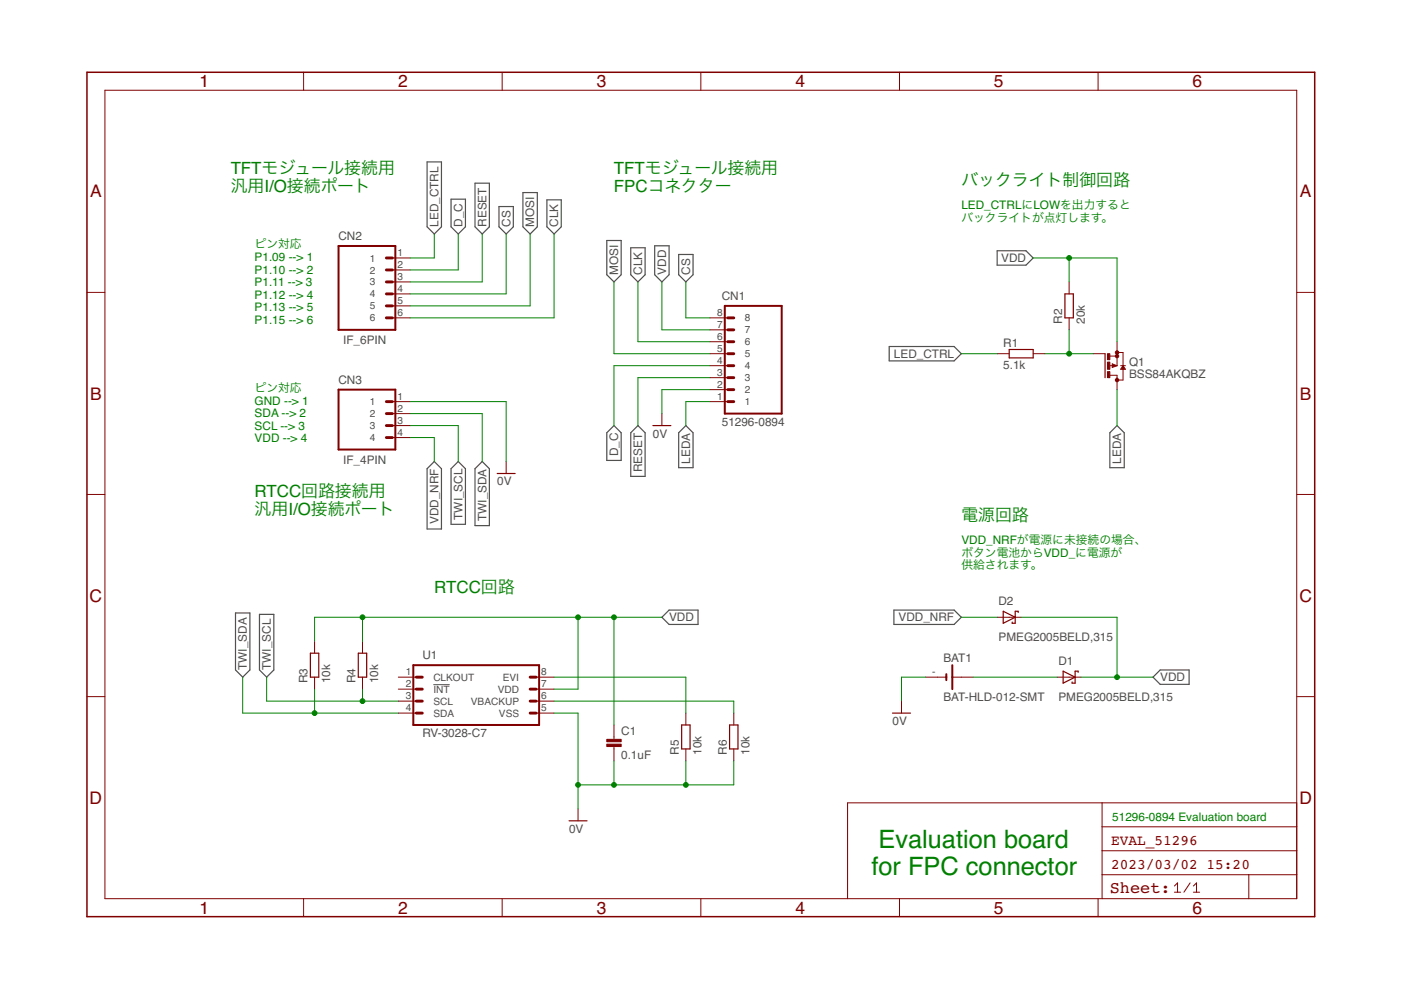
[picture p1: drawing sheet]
<?xml version="1.0" encoding="utf-8"?>
<!DOCTYPE eagle SYSTEM "eagle.dtd">
<eagle version="7.7.0">
<drawing>
<settings>
<setting alwaysvectorfont="no"/>
<setting verticaltext="up"/>
</settings>
<grid distance="0.1" unitdist="inch" unit="inch" style="lines" multiple="1" display="yes" altdistance="0.01" altunitdist="inch" altunit="inch"/>
<schematic xreflabel="%F%N/%S.%C%R" xrefpart="/%S.%C%R">
<libraries>
<library name="Generic">
<symbols>
<symbol name="A4L-LOC">
<wire x1="256.54" y1="3.81" x2="256.54" y2="8.89" width="0.1016" layer="94"/>
<wire x1="256.54" y1="8.89" x2="256.54" y2="13.97" width="0.1016" layer="94"/>
<wire x1="256.54" y1="13.97" x2="256.54" y2="19.05" width="0.1016" layer="94"/>
<wire x1="256.54" y1="19.05" x2="256.54" y2="24.13" width="0.1016" layer="94"/>
<wire x1="161.29" y1="3.81" x2="161.29" y2="24.13" width="0.1016" layer="94"/>
<wire x1="161.29" y1="24.13" x2="215.265" y2="24.13" width="0.1016" layer="94"/>
<wire x1="215.265" y1="24.13" x2="256.54" y2="24.13" width="0.1016" layer="94"/>
<wire x1="246.38" y1="3.81" x2="246.38" y2="8.89" width="0.1016" layer="94"/>
<wire x1="246.38" y1="8.89" x2="256.54" y2="8.89" width="0.1016" layer="94"/>
<wire x1="246.38" y1="8.89" x2="215.265" y2="8.89" width="0.1016" layer="94"/>
<wire x1="215.265" y1="8.89" x2="215.265" y2="3.81" width="0.1016" layer="94"/>
<wire x1="215.265" y1="8.89" x2="215.265" y2="13.97" width="0.1016" layer="94"/>
<wire x1="215.265" y1="13.97" x2="256.54" y2="13.97" width="0.1016" layer="94"/>
<wire x1="215.265" y1="13.97" x2="215.265" y2="19.05" width="0.1016" layer="94"/>
<wire x1="215.265" y1="19.05" x2="256.54" y2="19.05" width="0.1016" layer="94"/>
<wire x1="215.265" y1="19.05" x2="215.265" y2="24.13" width="0.1016" layer="94"/>
<text x="217.17" y="15.24" size="2.1844" layer="94" font="fixed">&gt;DRAWING_NAME</text>
<text x="217.17" y="10.16" size="2.1844" layer="94" font="fixed">&gt;LAST_DATE_TIME</text>
<text x="230.505" y="5.08" size="2.1844" layer="94" font="vector" ratio="9">&gt;SHEET</text>
<text x="216.916" y="4.953" size="2.54" layer="94" font="fixed">Sheet:</text>
<frame x1="0" y1="0" x2="260.35" y2="179.07" columns="6" rows="4" layer="94"/>
</symbol>
</symbols>
<devicesets>
<deviceset name="A4L-LOC" prefix="FRAME">
<gates>
<gate name="G$1" symbol="A4L-LOC" x="0" y="0"/>
</gates>
<devices>
<device name="">
<technologies>
<technology name=""/>
</technologies>
</device>
</devices>
</deviceset>
</devicesets>
</library>
<library name="Connectors">
<symbols>
<symbol name="IF_8PIN">
<wire x1="15.24" y1="-17.78" x2="3.175" y2="-17.78" width="0.4064" layer="94"/>
<wire x1="3.81" y1="-10.16" x2="5.08" y2="-10.16" width="0.6096" layer="94"/>
<wire x1="3.81" y1="-5.08" x2="5.08" y2="-5.08" width="0.6096" layer="94"/>
<wire x1="3.81" y1="-7.62" x2="5.08" y2="-7.62" width="0.6096" layer="94"/>
<wire x1="3.175" y1="5.08" x2="3.175" y2="-17.78" width="0.4064" layer="94"/>
<wire x1="15.24" y1="-17.78" x2="15.24" y2="5.08" width="0.4064" layer="94"/>
<wire x1="3.175" y1="5.08" x2="15.24" y2="5.08" width="0.4064" layer="94"/>
<text x="2.54" y="-20.32" size="1.778" layer="96">&gt;VALUE</text>
<pin name="2" x="0" y="-12.7" length="middle" direction="pas" swaplevel="1"/>
<pin name="3" x="0" y="-10.16" length="middle" direction="pas" swaplevel="1"/>
<pin name="1" x="0" y="-15.24" length="middle" direction="pas" swaplevel="1"/>
<text x="2.54" y="6.35" size="1.778" layer="95">&gt;NAME</text>
<pin name="4" x="0" y="-7.62" length="middle" direction="pas" swaplevel="1"/>
<pin name="5" x="0" y="-5.08" length="middle" direction="pas" swaplevel="1"/>
<wire x1="3.81" y1="-12.7" x2="5.08" y2="-12.7" width="0.6096" layer="94"/>
<wire x1="3.81" y1="-15.24" x2="5.08" y2="-15.24" width="0.6096" layer="94"/>
<wire x1="3.81" y1="-2.54" x2="5.08" y2="-2.54" width="0.6096" layer="94"/>
<wire x1="3.81" y1="0" x2="5.08" y2="0" width="0.6096" layer="94"/>
<pin name="6" x="0" y="-2.54" length="middle" direction="pas" swaplevel="1"/>
<pin name="7" x="0" y="0" length="middle" direction="pas" swaplevel="1"/>
<pin name="8" x="0" y="2.54" length="middle" direction="pas" swaplevel="1"/>
<wire x1="3.81" y1="2.54" x2="5.08" y2="2.54" width="0.6096" layer="94"/>
</symbol>
<symbol name="IF_6PIN">
<wire x1="15.24" y1="-15.24" x2="3.175" y2="-15.24" width="0.4064" layer="94"/>
<wire x1="3.81" y1="-7.62" x2="5.08" y2="-7.62" width="0.6096" layer="94"/>
<wire x1="3.81" y1="-2.54" x2="5.08" y2="-2.54" width="0.6096" layer="94"/>
<wire x1="3.81" y1="-5.08" x2="5.08" y2="-5.08" width="0.6096" layer="94"/>
<wire x1="3.175" y1="2.54" x2="3.175" y2="-15.24" width="0.4064" layer="94"/>
<wire x1="15.24" y1="-15.24" x2="15.24" y2="2.54" width="0.4064" layer="94"/>
<wire x1="3.175" y1="2.54" x2="15.24" y2="2.54" width="0.4064" layer="94"/>
<text x="2.54" y="-17.78" size="1.778" layer="96">&gt;VALUE</text>
<pin name="2" x="0" y="-10.16" length="middle" direction="pas" swaplevel="1"/>
<pin name="3" x="0" y="-7.62" length="middle" direction="pas" swaplevel="1"/>
<pin name="1" x="0" y="-12.7" length="middle" direction="pas" swaplevel="1"/>
<text x="2.54" y="3.81" size="1.778" layer="95">&gt;NAME</text>
<pin name="4" x="0" y="-5.08" length="middle" direction="pas" swaplevel="1"/>
<pin name="5" x="0" y="-2.54" length="middle" direction="pas" swaplevel="1"/>
<wire x1="3.81" y1="-10.16" x2="5.08" y2="-10.16" width="0.6096" layer="94"/>
<wire x1="3.81" y1="-12.7" x2="5.08" y2="-12.7" width="0.6096" layer="94"/>
<wire x1="3.81" y1="0" x2="5.08" y2="0" width="0.6096" layer="94"/>
<pin name="6" x="0" y="0" length="middle" direction="pas" swaplevel="1"/>
</symbol>
<symbol name="IF_4PIN">
<wire x1="15.24" y1="-10.16" x2="3.175" y2="-10.16" width="0.4064" layer="94"/>
<wire x1="3.81" y1="-2.54" x2="5.08" y2="-2.54" width="0.6096" layer="94"/>
<wire x1="3.81" y1="0" x2="5.08" y2="0" width="0.6096" layer="94"/>
<wire x1="3.175" y1="2.54" x2="3.175" y2="-10.16" width="0.4064" layer="94"/>
<wire x1="15.24" y1="-10.16" x2="15.24" y2="2.54" width="0.4064" layer="94"/>
<wire x1="3.175" y1="2.54" x2="15.24" y2="2.54" width="0.4064" layer="94"/>
<text x="2.54" y="-12.7" size="1.778" layer="96">&gt;VALUE</text>
<pin name="2" x="0" y="-5.08" length="middle" direction="pas" swaplevel="1"/>
<pin name="3" x="0" y="-2.54" length="middle" direction="pas" swaplevel="1"/>
<pin name="1" x="0" y="-7.62" length="middle" direction="pas" swaplevel="1"/>
<text x="2.54" y="3.81" size="1.778" layer="95">&gt;NAME</text>
<pin name="4" x="0" y="0" length="middle" direction="pas" swaplevel="1"/>
<wire x1="3.81" y1="-5.08" x2="5.08" y2="-5.08" width="0.6096" layer="94"/>
<wire x1="3.81" y1="-7.62" x2="5.08" y2="-7.62" width="0.6096" layer="94"/>
</symbol>
<symbol name="3V">
<wire x1="-0.635" y1="0.635" x2="-0.635" y2="0" width="0.4064" layer="94"/>
<wire x1="-2.54" y1="0" x2="-0.635" y2="0" width="0.1524" layer="94"/>
<wire x1="-0.635" y1="0" x2="-0.635" y2="-0.635" width="0.4064" layer="94"/>
<wire x1="0.635" y1="2.54" x2="0.635" y2="0" width="0.4064" layer="94"/>
<wire x1="0.635" y1="0" x2="2.54" y2="0" width="0.1524" layer="94"/>
<wire x1="0.635" y1="0" x2="0.635" y2="-2.54" width="0.4064" layer="94"/>
<text x="-1.27" y="3.175" size="1.778" layer="95">&gt;NAME</text>
<text x="-1.27" y="-5.08" size="1.778" layer="96">&gt;VALUE</text>
<pin name="+" x="5.08" y="0" visible="off" length="short" direction="pas" rot="R180"/>
<pin name="-" x="-5.08" y="0" visible="pad" length="short" direction="pas"/>
</symbol>
</symbols>
<devicesets>
<deviceset name="51296-0894" prefix="CN">
<gates>
<gate name="G$1" symbol="IF_8PIN" x="0" y="-2.54"/>
</gates>
<devices>
<device name="" package="51296-0894">
<connects>
<connect gate="G$1" pin="1" pad="1"/>
<connect gate="G$1" pin="2" pad="2"/>
<connect gate="G$1" pin="3" pad="3"/>
<connect gate="G$1" pin="4" pad="4"/>
<connect gate="G$1" pin="5" pad="5"/>
<connect gate="G$1" pin="6" pad="6"/>
<connect gate="G$1" pin="7" pad="7"/>
<connect gate="G$1" pin="8" pad="8"/>
</connects>
<technologies>
<technology name=""/>
</technologies>
</device>
</devices>
</deviceset>
<deviceset name="IF_6PIN" prefix="CN">
<gates>
<gate name="G$1" symbol="IF_6PIN" x="0" y="0"/>
</gates>
<devices>
<device name="" package="HEADER_6PIN">
<connects>
<connect gate="G$1" pin="1" pad="1"/>
<connect gate="G$1" pin="2" pad="2"/>
<connect gate="G$1" pin="3" pad="3"/>
<connect gate="G$1" pin="4" pad="4"/>
<connect gate="G$1" pin="5" pad="5"/>
<connect gate="G$1" pin="6" pad="6"/>
</connects>
<technologies>
<technology name=""/>
</technologies>
</device>
</devices>
</deviceset>
<deviceset name="IF_4PIN" prefix="CN">
<gates>
<gate name="G$1" symbol="IF_4PIN" x="0" y="0"/>
</gates>
<devices>
<device name="" package="HEADER_4PIN">
<connects>
<connect gate="G$1" pin="1" pad="1"/>
<connect gate="G$1" pin="2" pad="2"/>
<connect gate="G$1" pin="3" pad="3"/>
<connect gate="G$1" pin="4" pad="4"/>
</connects>
<technologies>
<technology name=""/>
</technologies>
</device>
<device name="_SOL" package="SOLPAD_4PIN">
<connects>
<connect gate="G$1" pin="1" pad="1"/>
<connect gate="G$1" pin="2" pad="2"/>
<connect gate="G$1" pin="3" pad="3"/>
<connect gate="G$1" pin="4" pad="4"/>
</connects>
<technologies>
<technology name=""/>
</technologies>
</device>
</devices>
</deviceset>
<deviceset name="BAT-HLD-012-SMT" prefix="BAT">
<gates>
<gate name="G$1" symbol="3V" x="0" y="0"/>
</gates>
<devices>
<device name="" package="BAT-HLD-012-SMT">
<connects>
<connect gate="G$1" pin="+" pad="+@2"/>
<connect gate="G$1" pin="-" pad="-"/>
</connects>
<technologies>
<technology name=""/>
</technologies>
</device>
</devices>
</deviceset>
</devicesets>
</library>
<library name="Parts">
<symbols>
<symbol name="MOSFET-P">
<wire x1="0" y1="0" x2="-1.016" y2="0.381" width="0.1524" layer="94"/>
<wire x1="-1.016" y1="0.381" x2="-1.016" y2="-0.381" width="0.1524" layer="94"/>
<wire x1="-1.016" y1="-0.381" x2="0" y2="0" width="0.1524" layer="94"/>
<wire x1="0" y1="0" x2="0" y2="2.032" width="0.1524" layer="94"/>
<wire x1="0" y1="2.032" x2="0" y2="2.794" width="0.1524" layer="94"/>
<wire x1="-1.524" y1="0" x2="-0.508" y2="0" width="0.1524" layer="94"/>
<wire x1="-0.508" y1="0" x2="-0.381" y2="0" width="0.1524" layer="94"/>
<wire x1="-0.381" y1="0" x2="0" y2="0" width="0.1524" layer="94"/>
<wire x1="-2.54" y1="2.54" x2="-2.54" y2="-2.54" width="0.254" layer="94"/>
<wire x1="0" y1="-3.048" x2="1.27" y2="-3.048" width="0.1524" layer="94"/>
<wire x1="1.27" y1="-3.048" x2="1.27" y2="-0.254" width="0.1524" layer="94"/>
<wire x1="1.27" y1="-0.254" x2="1.27" y2="0" width="0.1524" layer="94"/>
<wire x1="1.27" y1="0" x2="1.27" y2="2.794" width="0.1524" layer="94"/>
<wire x1="1.27" y1="2.794" x2="0" y2="2.794" width="0.1524" layer="94"/>
<wire x1="0.762" y1="-0.762" x2="1.778" y2="-0.762" width="0.1524" layer="94"/>
<wire x1="1.778" y1="-0.762" x2="1.27" y2="0" width="0.1524" layer="94"/>
<wire x1="1.27" y1="0" x2="0.762" y2="-0.762" width="0.1524" layer="94"/>
<wire x1="0.762" y1="0" x2="1.778" y2="0" width="0.1524" layer="94"/>
<wire x1="-1.524" y1="-2.032" x2="0" y2="-2.032" width="0.1524" layer="94"/>
<wire x1="0" y1="-2.032" x2="0" y2="-2.54" width="0.1524" layer="94"/>
<wire x1="-1.524" y1="2.032" x2="0" y2="2.032" width="0.1524" layer="94"/>
<wire x1="-0.381" y1="0" x2="-0.889" y2="-0.127" width="0.254" layer="94"/>
<wire x1="-0.889" y1="-0.127" x2="-0.889" y2="0.127" width="0.254" layer="94"/>
<wire x1="-0.889" y1="0.127" x2="-0.508" y2="0" width="0.254" layer="94"/>
<wire x1="1.016" y1="-0.635" x2="1.524" y2="-0.635" width="0.254" layer="94"/>
<wire x1="1.524" y1="-0.635" x2="1.27" y2="-0.254" width="0.254" layer="94"/>
<wire x1="1.27" y1="-0.254" x2="1.016" y2="-0.635" width="0.254" layer="94"/>
<circle x="0" y="2.794" radius="0.3592" width="0" layer="94"/>
<circle x="0" y="2.032" radius="0.3592" width="0" layer="94"/>
<circle x="0" y="-3.048" radius="0.3592" width="0" layer="94"/>
<text x="2.54" y="0" size="1.778" layer="95">&gt;NAME</text>
<text x="2.54" y="-2.54" size="1.778" layer="96">&gt;VALUE</text>
<rectangle x1="-2.032" y1="-2.54" x2="-1.524" y2="-1.27" layer="94"/>
<rectangle x1="-2.032" y1="1.27" x2="-1.524" y2="2.54" layer="94"/>
<rectangle x1="-2.032" y1="-0.762" x2="-1.524" y2="0.762" layer="94"/>
<pin name="G" x="-5.08" y="2.54" visible="off" length="short" direction="pas"/>
<pin name="D" x="0" y="-5.08" visible="off" length="short" direction="pas" rot="R90"/>
<pin name="S" x="0" y="5.08" visible="off" length="short" direction="pas" rot="R270"/>
</symbol>
<symbol name="RESISTOR">
<wire x1="2.54" y1="-0.889" x2="7.62" y2="-0.889" width="0.254" layer="94"/>
<wire x1="7.62" y1="0.889" x2="2.54" y2="0.889" width="0.254" layer="94"/>
<wire x1="7.62" y1="-0.889" x2="7.62" y2="0.889" width="0.254" layer="94"/>
<wire x1="2.54" y1="-0.889" x2="2.54" y2="0.889" width="0.254" layer="94"/>
<text x="1.27" y="1.4986" size="1.778" layer="95">&gt;NAME</text>
<text x="1.27" y="-3.302" size="1.778" layer="96">&gt;VALUE</text>
<pin name="2" x="10.16" y="0" visible="off" length="short" direction="pas" swaplevel="1" rot="R180"/>
<pin name="1" x="0" y="0" visible="off" length="short" direction="pas" swaplevel="1"/>
</symbol>
<symbol name="CAP">
<wire x1="0" y1="-2.54" x2="0" y2="-3.048" width="0.1524" layer="94"/>
<wire x1="0" y1="-5.08" x2="0" y2="-4.572" width="0.1524" layer="94"/>
<text x="1.524" y="-2.159" size="1.778" layer="95">&gt;NAME</text>
<text x="1.524" y="-7.239" size="1.778" layer="96">&gt;VALUE</text>
<rectangle x1="-1.524" y1="-4.572" x2="1.524" y2="-4.064" layer="94"/>
<rectangle x1="-1.524" y1="-3.556" x2="1.524" y2="-3.048" layer="94"/>
<pin name="1" x="0" y="0" visible="off" length="short" direction="pas" swaplevel="1" rot="R270"/>
<pin name="2" x="0" y="-7.62" visible="off" length="short" direction="pas" swaplevel="1" rot="R90"/>
</symbol>
<symbol name="SBD">
<wire x1="-1.27" y1="-1.27" x2="1.27" y2="0" width="0.254" layer="94"/>
<wire x1="1.27" y1="0" x2="-1.27" y2="1.27" width="0.254" layer="94"/>
<wire x1="1.905" y1="1.27" x2="1.27" y2="1.27" width="0.254" layer="94"/>
<wire x1="1.27" y1="1.27" x2="1.27" y2="0" width="0.254" layer="94"/>
<wire x1="-1.27" y1="1.27" x2="-1.27" y2="-1.27" width="0.254" layer="94"/>
<wire x1="1.27" y1="0" x2="1.27" y2="-1.27" width="0.254" layer="94"/>
<wire x1="1.905" y1="1.27" x2="1.905" y2="1.016" width="0.254" layer="94"/>
<wire x1="1.27" y1="-1.27" x2="0.635" y2="-1.27" width="0.254" layer="94"/>
<wire x1="0.635" y1="-1.016" x2="0.635" y2="-1.27" width="0.254" layer="94"/>
<text x="-2.286" y="1.905" size="1.778" layer="95">&gt;NAME</text>
<text x="-2.286" y="-3.429" size="1.778" layer="96">&gt;VALUE</text>
<pin name="A" x="-2.54" y="0" visible="off" length="short" direction="pas"/>
<pin name="C" x="2.54" y="0" visible="off" length="short" direction="pas" rot="R180"/>
</symbol>
</symbols>
<devicesets>
<deviceset name="BSS84AKQB" prefix="Q">
<gates>
<gate name="G$1" symbol="MOSFET-P" x="0" y="0"/>
</gates>
<devices>
<device name="Z" package="BSS84AKQB">
<connects>
<connect gate="G$1" pin="D" pad="3"/>
<connect gate="G$1" pin="G" pad="1"/>
<connect gate="G$1" pin="S" pad="2"/>
</connects>
<technologies>
<technology name=""/>
</technologies>
</device>
</devices>
</deviceset>
<deviceset name="RESISTOR" prefix="R" uservalue="yes">
<gates>
<gate name="G$1" symbol="RESISTOR" x="0" y="0"/>
</gates>
<devices>
<device name="_0805_DEV" package="SMD_2012_DEV">
<connects>
<connect gate="G$1" pin="1" pad="1"/>
<connect gate="G$1" pin="2" pad="2"/>
</connects>
<technologies>
<technology name=""/>
</technologies>
</device>
<device name="_0603_DEV" package="SMD_1608_DEV">
<connects>
<connect gate="G$1" pin="1" pad="1"/>
<connect gate="G$1" pin="2" pad="2"/>
</connects>
<technologies>
<technology name=""/>
</technologies>
</device>
<device name="_600MIL" package="RESISTOR_0411_600MIL">
<connects>
<connect gate="G$1" pin="1" pad="1"/>
<connect gate="G$1" pin="2" pad="2"/>
</connects>
<technologies>
<technology name=""/>
</technologies>
</device>
<device name="_300MIL" package="RESISTOR_0207_300MIL">
<connects>
<connect gate="G$1" pin="1" pad="1"/>
<connect gate="G$1" pin="2" pad="2"/>
</connects>
<technologies>
<technology name=""/>
</technologies>
</device>
<device name="_200MIL" package="RESISTOR_0204_200MIL">
<connects>
<connect gate="G$1" pin="1" pad="1"/>
<connect gate="G$1" pin="2" pad="2"/>
</connects>
<technologies>
<technology name=""/>
</technologies>
</device>
<device name="_0805" package="C0805">
<connects>
<connect gate="G$1" pin="1" pad="1"/>
<connect gate="G$1" pin="2" pad="2"/>
</connects>
<technologies>
<technology name=""/>
</technologies>
</device>
<device name="_0603" package="R0603">
<connects>
<connect gate="G$1" pin="1" pad="1"/>
<connect gate="G$1" pin="2" pad="2"/>
</connects>
<technologies>
<technology name=""/>
</technologies>
</device>
<device name="_0402" package="R0402">
<connects>
<connect gate="G$1" pin="1" pad="1"/>
<connect gate="G$1" pin="2" pad="2"/>
</connects>
<technologies>
<technology name=""/>
</technologies>
</device>
<device name="_0402N" package="R0402N">
<connects>
<connect gate="G$1" pin="1" pad="1"/>
<connect gate="G$1" pin="2" pad="2"/>
</connects>
<technologies>
<technology name=""/>
</technologies>
</device>
</devices>
</deviceset>
<deviceset name="CAP" prefix="C" uservalue="yes">
<gates>
<gate name="G$1" symbol="CAP" x="0" y="0"/>
</gates>
<devices>
<device name="_0805_DEV" package="SMD_2012_DEV">
<connects>
<connect gate="G$1" pin="1" pad="1"/>
<connect gate="G$1" pin="2" pad="2"/>
</connects>
<technologies>
<technology name=""/>
</technologies>
</device>
<device name="_0603_DEV" package="SMD_1608_DEV">
<connects>
<connect gate="G$1" pin="1" pad="1"/>
<connect gate="G$1" pin="2" pad="2"/>
</connects>
<technologies>
<technology name=""/>
</technologies>
</device>
<device name="_100MIL" package="CAP_100MIL">
<connects>
<connect gate="G$1" pin="1" pad="1"/>
<connect gate="G$1" pin="2" pad="2"/>
</connects>
<technologies>
<technology name=""/>
</technologies>
</device>
<device name="_200MIL" package="CAP_200MIL">
<connects>
<connect gate="G$1" pin="1" pad="1"/>
<connect gate="G$1" pin="2" pad="2"/>
</connects>
<technologies>
<technology name=""/>
</technologies>
</device>
<device name="_1206" package="C1206">
<connects>
<connect gate="G$1" pin="1" pad="1"/>
<connect gate="G$1" pin="2" pad="2"/>
</connects>
<technologies>
<technology name=""/>
</technologies>
</device>
<device name="_0603" package="C0603K">
<connects>
<connect gate="G$1" pin="1" pad="1"/>
<connect gate="G$1" pin="2" pad="2"/>
</connects>
<technologies>
<technology name=""/>
</technologies>
</device>
<device name="_0805" package="C0805K">
<connects>
<connect gate="G$1" pin="1" pad="1"/>
<connect gate="G$1" pin="2" pad="2"/>
</connects>
<technologies>
<technology name=""/>
</technologies>
</device>
<device name="_0402K" package="C0402K">
<connects>
<connect gate="G$1" pin="1" pad="1"/>
<connect gate="G$1" pin="2" pad="2"/>
</connects>
<technologies>
<technology name=""/>
</technologies>
</device>
<device name="_0402" package="C0402">
<connects>
<connect gate="G$1" pin="1" pad="1"/>
<connect gate="G$1" pin="2" pad="2"/>
</connects>
<technologies>
<technology name=""/>
</technologies>
</device>
<device name="_1608" package="CHIP_1608">
<connects>
<connect gate="G$1" pin="1" pad="1"/>
<connect gate="G$1" pin="2" pad="2"/>
</connects>
<technologies>
<technology name=""/>
</technologies>
</device>
<device name="_0603N" package="C0603N">
<connects>
<connect gate="G$1" pin="1" pad="1"/>
<connect gate="G$1" pin="2" pad="2"/>
</connects>
<technologies>
<technology name=""/>
</technologies>
</device>
<device name="_0402N" package="C0402N">
<connects>
<connect gate="G$1" pin="1" pad="1"/>
<connect gate="G$1" pin="2" pad="2"/>
</connects>
<technologies>
<technology name=""/>
</technologies>
</device>
</devices>
</deviceset>
<deviceset name="PMEG2005" prefix="D">
<gates>
<gate name="G$1" symbol="SBD" x="2.54" y="0"/>
</gates>
<devices>
<device name="AEA,115" package="SOD323-W">
<connects>
<connect gate="G$1" pin="A" pad="A"/>
<connect gate="G$1" pin="C" pad="C"/>
</connects>
<technologies>
<technology name=""/>
</technologies>
</device>
<device name="BELD,315" package="DFN1006D-2">
<connects>
<connect gate="G$1" pin="A" pad="2"/>
<connect gate="G$1" pin="C" pad="1"/>
</connects>
<technologies>
<technology name=""/>
</technologies>
</device>
</devices>
</deviceset>
</devicesets>
</library>
<library name="Supply">
<symbols>
<symbol name="0V">
<wire x1="-1.905" y1="0" x2="1.905" y2="0" width="0.254" layer="94"/>
<text x="-1.905" y="-2.54" size="1.778" layer="96">&gt;VALUE</text>
<pin name="0V" x="0" y="2.54" visible="off" length="short" direction="sup" rot="R270"/>
</symbol>
</symbols>
<devicesets>
<deviceset name="0V" prefix="GND">
<gates>
<gate name="1" symbol="0V" x="0" y="0"/>
</gates>
<devices>
<device name="">
<technologies>
<technology name=""/>
</technologies>
</device>
</devices>
</deviceset>
</devicesets>
</library>
<library name="ICs">
<symbols>
<symbol name="RV-3028-C7">
<wire x1="27.305" y1="-7.62" x2="0.635" y2="-7.62" width="0.4064" layer="94"/>
<wire x1="1.27" y1="2.54" x2="2.54" y2="2.54" width="0.6096" layer="94"/>
<wire x1="1.27" y1="-5.08" x2="2.54" y2="-5.08" width="0.6096" layer="94"/>
<wire x1="0.635" y1="5.08" x2="0.635" y2="-7.62" width="0.4064" layer="94"/>
<wire x1="27.305" y1="-7.62" x2="27.305" y2="5.08" width="0.4064" layer="94"/>
<wire x1="0.635" y1="5.08" x2="27.305" y2="5.08" width="0.4064" layer="94"/>
<text x="2.54" y="-10.16" size="1.778" layer="96">&gt;VALUE</text>
<text x="2.54" y="6.35" size="1.778" layer="95">&gt;NAME</text>
<pin name="SDA@" x="-2.54" y="-5.08" length="middle" swaplevel="1"/>
<pin name="VBACKUP" x="30.48" y="-2.54" length="middle" direction="pas" swaplevel="1" rot="R180"/>
<pin name="CLKOUT" x="-2.54" y="2.54" length="middle" swaplevel="1"/>
<wire x1="25.4" y1="-2.54" x2="26.67" y2="-2.54" width="0.6096" layer="94"/>
<wire x1="25.4" y1="-5.08" x2="26.67" y2="-5.08" width="0.6096" layer="94"/>
<wire x1="25.4" y1="2.54" x2="26.67" y2="2.54" width="0.6096" layer="94"/>
<pin name="EVI" x="30.48" y="2.54" length="middle" swaplevel="1" rot="R180"/>
<pin name="VSS" x="30.48" y="-5.08" length="middle" direction="pas" swaplevel="1" rot="R180"/>
<pin name="!INT!" x="-2.54" y="0" length="middle" swaplevel="1"/>
<wire x1="1.27" y1="0" x2="2.54" y2="0" width="0.6096" layer="94"/>
<pin name="SCL@" x="-2.54" y="-2.54" length="middle" swaplevel="1"/>
<wire x1="1.27" y1="-2.54" x2="2.54" y2="-2.54" width="0.6096" layer="94"/>
<pin name="VDD" x="30.48" y="0" length="middle" direction="pas" swaplevel="1" rot="R180"/>
<wire x1="25.4" y1="0" x2="26.67" y2="0" width="0.6096" layer="94"/>
</symbol>
</symbols>
<devicesets>
<deviceset name="RV-3028-C7" prefix="U">
<gates>
<gate name="G$1" symbol="RV-3028-C7" x="2.54" y="-2.54"/>
</gates>
<devices>
<device name="" package="SON-8">
<connects>
<connect gate="G$1" pin="!INT!" pad="2"/>
<connect gate="G$1" pin="CLKOUT" pad="1"/>
<connect gate="G$1" pin="EVI" pad="8"/>
<connect gate="G$1" pin="SCL@" pad="3"/>
<connect gate="G$1" pin="SDA@" pad="4"/>
<connect gate="G$1" pin="VBACKUP" pad="6"/>
<connect gate="G$1" pin="VDD" pad="7"/>
<connect gate="G$1" pin="VSS" pad="5"/>
</connects>
<technologies>
<technology name=""/>
</technologies>
</device>
</devices>
</deviceset>
</devicesets>
</library>
</libraries>
<attributes>
</attributes>
<variantdefs>
</variantdefs>
<classes>
<class number="0" name="default" width="0" drill="0">
</class>
</classes>
<parts>
<part name="FRAME1" library="Generic" deviceset="A4L-LOC" device=""/>
<part name="CN1" library="Connectors" deviceset="51296-0894" device=""/>
<part name="CN2" library="Connectors" deviceset="IF_6PIN" device=""/>
<part name="CN3" library="Connectors" deviceset="IF_4PIN" device=""/>
<part name="Q1" library="Parts" deviceset="BSS84AKQB" device="Z"/>
<part name="BAT1" library="Connectors" deviceset="BAT-HLD-012-SMT" device=""/>
<part name="R1" library="Parts" deviceset="RESISTOR" device="_0402N" value="5.1k"/>
<part name="R2" library="Parts" deviceset="RESISTOR" device="_0402N" value="20k"/>
<part name="GND1" library="Supply" deviceset="0V" device=""/>
<part name="GND2" library="Supply" deviceset="0V" device=""/>
<part name="GND3" library="Supply" deviceset="0V" device=""/>
<part name="U1" library="ICs" deviceset="RV-3028-C7" device=""/>
<part name="GND21" library="Supply" deviceset="0V" device=""/>
<part name="R3" library="Parts" deviceset="RESISTOR" device="_0402N" value="10k"/>
<part name="R4" library="Parts" deviceset="RESISTOR" device="_0402N" value="10k"/>
<part name="R5" library="Parts" deviceset="RESISTOR" device="_0402N" value="10k"/>
<part name="C1" library="Parts" deviceset="CAP" device="_0402N" value="0.1uF"/>
<part name="R6" library="Parts" deviceset="RESISTOR" device="_0402N" value="10k"/>
<part name="D1" library="Parts" deviceset="PMEG2005" device="BELD,315"/>
<part name="D2" library="Parts" deviceset="PMEG2005" device="BELD,315"/>
</parts>
<sheets>
<sheet>
<plain>
<text x="217.424" y="20.32" size="1.778" layer="91">51296-0894 Evaluation board</text>
<text x="166.37" y="8.89" size="3.81" layer="91"> Evaluation board
for FPC connector</text>
<text x="185.42" y="154.94" size="2.54" layer="91">バックライト制御回路</text>
<text x="185.42" y="147.32" size="1.778" layer="91">LED_CTRLにLOWを出力すると
バックライトが点灯します。</text>
<text x="111.76" y="160.02" size="2.54" layer="91" align="top-left">TFTモジュール接続用
FPCコネクター</text>
<text x="30.48" y="160.02" size="2.54" layer="91" align="top-left">TFTモジュール接続用
汎用I/O接続ポート</text>
<text x="35.56" y="143.51" size="1.778" layer="91" align="top-left">ピン対応
P1.09 --&gt; 1
P1.10 --&gt; 2
P1.11 --&gt; 3
P1.12 --&gt; 4
P1.13 --&gt; 5
P1.15 --&gt; 6
</text>
<text x="35.56" y="113.03" size="1.778" layer="91" align="top-left">ピン対応
GND --&gt; 1
SDA --&gt; 2
SCL --&gt; 3
VDD --&gt; 4</text>
<text x="185.42" y="83.82" size="2.54" layer="91">電源回路</text>
<text x="35.56" y="91.44" size="2.54" layer="91" align="top-left">RTCC回路接続用
汎用I/O接続ポート</text>
<text x="73.66" y="71.12" size="2.54" layer="91" align="top-left">RTCC回路</text>
<text x="185.42" y="73.66" size="1.778" layer="91">VDD_NRFが電源に未接続の場合、
ボタン電池からVDD_に電源が
供給されます。</text>
</plain>
<instances>
<instance part="FRAME1" gate="G$1" x="0" y="0"/>
<instance part="CN1" gate="G$1" x="132.08" y="124.46"/>
<instance part="CN2" gate="G$1" x="68.58" y="127" smashed="yes" rot="R180">
<attribute name="VALUE" x="63.5" y="123.19" size="1.778" layer="96" rot="R180"/>
<attribute name="NAME" x="53.34" y="143.51" size="1.778" layer="95"/>
</instance>
<instance part="CN3" gate="G$1" x="68.58" y="101.6" smashed="yes" rot="R180">
<attribute name="VALUE" x="63.5" y="97.79" size="1.778" layer="96" rot="R180"/>
<attribute name="NAME" x="53.34" y="113.03" size="1.778" layer="95"/>
</instance>
<instance part="Q1" gate="G$1" x="218.44" y="116.84"/>
<instance part="BAT1" gate="G$1" x="182.88" y="50.8"/>
<instance part="R1" gate="G$1" x="193.04" y="119.38"/>
<instance part="R2" gate="G$1" x="208.28" y="124.46" rot="R90"/>
<instance part="GND1" gate="1" x="121.92" y="104.14"/>
<instance part="GND2" gate="1" x="88.9" y="93.98"/>
<instance part="GND3" gate="1" x="172.72" y="43.18"/>
<instance part="U1" gate="G$1" x="68.58" y="48.26"/>
<instance part="GND21" gate="1" x="104.14" y="20.32"/>
<instance part="R3" gate="G$1" x="48.26" y="48.26" rot="R90"/>
<instance part="R4" gate="G$1" x="58.42" y="48.26" rot="R90"/>
<instance part="R5" gate="G$1" x="127" y="33.02" rot="R90"/>
<instance part="C1" gate="G$1" x="111.76" y="40.64"/>
<instance part="R6" gate="G$1" x="137.16" y="33.02" rot="R90"/>
<instance part="D1" gate="G$1" x="208.28" y="50.8" smashed="yes">
<attribute name="NAME" x="205.994" y="53.34" size="1.778" layer="95"/>
<attribute name="VALUE" x="205.994" y="45.72" size="1.778" layer="96"/>
</instance>
<instance part="D2" gate="G$1" x="195.58" y="63.5" smashed="yes">
<attribute name="NAME" x="193.294" y="66.04" size="1.778" layer="95"/>
<attribute name="VALUE" x="193.294" y="58.42" size="1.778" layer="96"/>
</instance>
</instances>
<busses>
</busses>
<nets>
<net name="LEDA" class="0">
<segment>
<pinref part="CN1" gate="G$1" pin="1"/>
<wire x1="132.08" y1="109.22" x2="127" y2="109.22" width="0.1524" layer="91"/>
<wire x1="127" y1="109.22" x2="127" y2="104.14" width="0.1524" layer="91"/>
<label x="127" y="104.14" size="1.778" layer="95" rot="R270" xref="yes"/>
</segment>
<segment>
<pinref part="Q1" gate="G$1" pin="D"/>
<wire x1="218.44" y1="111.76" x2="218.44" y2="104.14" width="0.1524" layer="91"/>
<label x="218.44" y="104.14" size="1.778" layer="95" rot="R270" xref="yes"/>
</segment>
</net>
<net name="0V" class="0">
<segment>
<pinref part="CN1" gate="G$1" pin="2"/>
<pinref part="GND1" gate="1" pin="0V"/>
<wire x1="132.08" y1="111.76" x2="121.92" y2="111.76" width="0.1524" layer="91"/>
<wire x1="121.92" y1="111.76" x2="121.92" y2="106.68" width="0.1524" layer="91"/>
</segment>
<segment>
<pinref part="CN3" gate="G$1" pin="1"/>
<wire x1="68.58" y1="109.22" x2="88.9" y2="109.22" width="0.1524" layer="91"/>
<wire x1="88.9" y1="109.22" x2="88.9" y2="96.52" width="0.1524" layer="91"/>
<pinref part="GND2" gate="1" pin="0V"/>
</segment>
<segment>
<pinref part="BAT1" gate="G$1" pin="-"/>
<wire x1="177.8" y1="50.8" x2="172.72" y2="50.8" width="0.1524" layer="91"/>
<wire x1="172.72" y1="50.8" x2="172.72" y2="45.72" width="0.1524" layer="91"/>
<pinref part="GND3" gate="1" pin="0V"/>
</segment>
<segment>
<pinref part="U1" gate="G$1" pin="VSS"/>
<pinref part="GND21" gate="1" pin="0V"/>
<wire x1="99.06" y1="43.18" x2="104.14" y2="43.18" width="0.1524" layer="91"/>
<wire x1="104.14" y1="43.18" x2="104.14" y2="27.94" width="0.1524" layer="91"/>
<pinref part="C1" gate="G$1" pin="2"/>
<wire x1="104.14" y1="27.94" x2="104.14" y2="22.86" width="0.1524" layer="91"/>
<wire x1="111.76" y1="33.02" x2="111.76" y2="27.94" width="0.1524" layer="91"/>
<wire x1="111.76" y1="27.94" x2="104.14" y2="27.94" width="0.1524" layer="91"/>
<pinref part="R5" gate="G$1" pin="1"/>
<wire x1="127" y1="33.02" x2="127" y2="27.94" width="0.1524" layer="91"/>
<wire x1="127" y1="27.94" x2="111.76" y2="27.94" width="0.1524" layer="91"/>
<pinref part="R6" gate="G$1" pin="1"/>
<wire x1="127" y1="27.94" x2="137.16" y2="27.94" width="0.1524" layer="91"/>
<wire x1="137.16" y1="27.94" x2="137.16" y2="33.02" width="0.1524" layer="91"/>
<junction x="104.14" y="27.94"/>
<junction x="111.76" y="27.94"/>
<junction x="127" y="27.94"/>
</segment>
</net>
<net name="N$1" class="0">
<segment>
<pinref part="R1" gate="G$1" pin="2"/>
<pinref part="Q1" gate="G$1" pin="G"/>
<wire x1="203.2" y1="119.38" x2="208.28" y2="119.38" width="0.1524" layer="91"/>
<pinref part="R2" gate="G$1" pin="1"/>
<wire x1="208.28" y1="119.38" x2="213.36" y2="119.38" width="0.1524" layer="91"/>
<wire x1="208.28" y1="124.46" x2="208.28" y2="119.38" width="0.1524" layer="91"/>
<junction x="208.28" y="119.38"/>
</segment>
</net>
<net name="VDD" class="0">
<segment>
<pinref part="R2" gate="G$1" pin="2"/>
<wire x1="208.28" y1="134.62" x2="208.28" y2="139.7" width="0.1524" layer="91"/>
<pinref part="Q1" gate="G$1" pin="S"/>
<wire x1="208.28" y1="139.7" x2="218.44" y2="139.7" width="0.1524" layer="91"/>
<wire x1="218.44" y1="139.7" x2="218.44" y2="121.92" width="0.1524" layer="91"/>
<wire x1="208.28" y1="139.7" x2="200.66" y2="139.7" width="0.1524" layer="91"/>
<label x="200.66" y="139.7" size="1.778" layer="95" rot="R180" xref="yes"/>
<junction x="208.28" y="139.7"/>
</segment>
<segment>
<pinref part="CN1" gate="G$1" pin="7"/>
<wire x1="132.08" y1="124.46" x2="121.92" y2="124.46" width="0.1524" layer="91"/>
<wire x1="121.92" y1="124.46" x2="121.92" y2="134.62" width="0.1524" layer="91"/>
<label x="121.92" y="134.62" size="1.778" layer="95" rot="R90" xref="yes"/>
</segment>
<segment>
<pinref part="R3" gate="G$1" pin="2"/>
<wire x1="48.26" y1="58.42" x2="48.26" y2="63.5" width="0.1524" layer="91"/>
<wire x1="48.26" y1="63.5" x2="58.42" y2="63.5" width="0.1524" layer="91"/>
<pinref part="C1" gate="G$1" pin="1"/>
<wire x1="58.42" y1="63.5" x2="104.14" y2="63.5" width="0.1524" layer="91"/>
<wire x1="104.14" y1="63.5" x2="111.76" y2="63.5" width="0.1524" layer="91"/>
<wire x1="111.76" y1="63.5" x2="121.92" y2="63.5" width="0.1524" layer="91"/>
<wire x1="111.76" y1="40.64" x2="111.76" y2="63.5" width="0.1524" layer="91"/>
<pinref part="U1" gate="G$1" pin="VDD"/>
<wire x1="99.06" y1="48.26" x2="104.14" y2="48.26" width="0.1524" layer="91"/>
<wire x1="104.14" y1="48.26" x2="104.14" y2="63.5" width="0.1524" layer="91"/>
<pinref part="R4" gate="G$1" pin="2"/>
<wire x1="58.42" y1="58.42" x2="58.42" y2="63.5" width="0.1524" layer="91"/>
<label x="121.92" y="63.5" size="1.778" layer="95" xref="yes"/>
<junction x="58.42" y="63.5"/>
<junction x="104.14" y="63.5"/>
<junction x="111.76" y="63.5"/>
</segment>
<segment>
<pinref part="D1" gate="G$1" pin="C"/>
<wire x1="210.82" y1="50.8" x2="218.44" y2="50.8" width="0.1524" layer="91"/>
<label x="226.06" y="50.8" size="1.778" layer="95" xref="yes"/>
<wire x1="218.44" y1="50.8" x2="226.06" y2="50.8" width="0.1524" layer="91"/>
<wire x1="218.44" y1="50.8" x2="218.44" y2="63.5" width="0.1524" layer="91"/>
<pinref part="D2" gate="G$1" pin="C"/>
<wire x1="218.44" y1="63.5" x2="198.12" y2="63.5" width="0.1524" layer="91"/>
<junction x="218.44" y="50.8"/>
</segment>
</net>
<net name="LED_CTRL" class="0">
<segment>
<pinref part="R1" gate="G$1" pin="1"/>
<wire x1="193.04" y1="119.38" x2="185.42" y2="119.38" width="0.1524" layer="91"/>
<label x="185.42" y="119.38" size="1.778" layer="95" rot="R180" xref="yes"/>
</segment>
<segment>
<pinref part="CN2" gate="G$1" pin="1"/>
<wire x1="68.58" y1="139.7" x2="73.66" y2="139.7" width="0.1524" layer="91"/>
<wire x1="73.66" y1="139.7" x2="73.66" y2="144.78" width="0.1524" layer="91"/>
<label x="73.66" y="144.78" size="1.778" layer="95" rot="R90" xref="yes"/>
</segment>
</net>
<net name="CS" class="0">
<segment>
<pinref part="CN1" gate="G$1" pin="8"/>
<wire x1="132.08" y1="127" x2="127" y2="127" width="0.1524" layer="91"/>
<wire x1="127" y1="127" x2="127" y2="134.62" width="0.1524" layer="91"/>
<label x="127" y="134.62" size="1.778" layer="95" rot="R90" xref="yes"/>
</segment>
<segment>
<pinref part="CN2" gate="G$1" pin="4"/>
<wire x1="68.58" y1="132.08" x2="88.9" y2="132.08" width="0.1524" layer="91"/>
<wire x1="88.9" y1="132.08" x2="88.9" y2="144.78" width="0.1524" layer="91"/>
<label x="88.9" y="144.78" size="1.778" layer="95" rot="R90" xref="yes"/>
</segment>
</net>
<net name="CLK" class="0">
<segment>
<pinref part="CN1" gate="G$1" pin="6"/>
<wire x1="132.08" y1="121.92" x2="116.84" y2="121.92" width="0.1524" layer="91"/>
<wire x1="116.84" y1="121.92" x2="116.84" y2="134.62" width="0.1524" layer="91"/>
<label x="116.84" y="134.62" size="1.778" layer="95" rot="R90" xref="yes"/>
</segment>
<segment>
<pinref part="CN2" gate="G$1" pin="6"/>
<wire x1="68.58" y1="127" x2="99.06" y2="127" width="0.1524" layer="91"/>
<wire x1="99.06" y1="127" x2="99.06" y2="144.78" width="0.1524" layer="91"/>
<label x="99.06" y="144.78" size="1.778" layer="95" rot="R90" xref="yes"/>
</segment>
</net>
<net name="MOSI" class="0">
<segment>
<pinref part="CN1" gate="G$1" pin="5"/>
<wire x1="132.08" y1="119.38" x2="111.76" y2="119.38" width="0.1524" layer="91"/>
<wire x1="111.76" y1="119.38" x2="111.76" y2="134.62" width="0.1524" layer="91"/>
<label x="111.76" y="134.62" size="1.778" layer="95" rot="R90" xref="yes"/>
</segment>
<segment>
<pinref part="CN2" gate="G$1" pin="5"/>
<wire x1="68.58" y1="129.54" x2="93.98" y2="129.54" width="0.1524" layer="91"/>
<wire x1="93.98" y1="129.54" x2="93.98" y2="144.78" width="0.1524" layer="91"/>
<label x="93.98" y="144.78" size="1.778" layer="95" rot="R90" xref="yes"/>
</segment>
</net>
<net name="D_C" class="0">
<segment>
<pinref part="CN1" gate="G$1" pin="4"/>
<wire x1="132.08" y1="116.84" x2="111.76" y2="116.84" width="0.1524" layer="91"/>
<wire x1="111.76" y1="116.84" x2="111.76" y2="104.14" width="0.1524" layer="91"/>
<label x="111.76" y="104.14" size="1.778" layer="95" rot="R270" xref="yes"/>
</segment>
<segment>
<pinref part="CN2" gate="G$1" pin="2"/>
<wire x1="68.58" y1="137.16" x2="78.74" y2="137.16" width="0.1524" layer="91"/>
<wire x1="78.74" y1="137.16" x2="78.74" y2="144.78" width="0.1524" layer="91"/>
<label x="78.74" y="144.78" size="1.778" layer="95" rot="R90" xref="yes"/>
</segment>
</net>
<net name="RESET" class="0">
<segment>
<pinref part="CN1" gate="G$1" pin="3"/>
<wire x1="132.08" y1="114.3" x2="116.84" y2="114.3" width="0.1524" layer="91"/>
<wire x1="116.84" y1="114.3" x2="116.84" y2="104.14" width="0.1524" layer="91"/>
<label x="116.84" y="104.14" size="1.778" layer="95" rot="R270" xref="yes"/>
</segment>
<segment>
<pinref part="CN2" gate="G$1" pin="3"/>
<wire x1="68.58" y1="134.62" x2="83.82" y2="134.62" width="0.1524" layer="91"/>
<wire x1="83.82" y1="134.62" x2="83.82" y2="144.78" width="0.1524" layer="91"/>
<label x="83.82" y="144.78" size="1.778" layer="95" rot="R90" xref="yes"/>
</segment>
</net>
<net name="TWI_SDA" class="0">
<segment>
<pinref part="U1" gate="G$1" pin="SDA@"/>
<wire x1="66.04" y1="43.18" x2="48.26" y2="43.18" width="0.1524" layer="91"/>
<wire x1="48.26" y1="43.18" x2="33.02" y2="43.18" width="0.1524" layer="91"/>
<wire x1="33.02" y1="43.18" x2="33.02" y2="50.8" width="0.1524" layer="91"/>
<label x="33.02" y="50.8" size="1.778" layer="95" rot="R90" xref="yes"/>
<pinref part="R3" gate="G$1" pin="1"/>
<wire x1="48.26" y1="48.26" x2="48.26" y2="43.18" width="0.1524" layer="91"/>
<junction x="48.26" y="43.18"/>
</segment>
<segment>
<pinref part="CN3" gate="G$1" pin="2"/>
<wire x1="68.58" y1="106.68" x2="83.82" y2="106.68" width="0.1524" layer="91"/>
<wire x1="83.82" y1="106.68" x2="83.82" y2="96.52" width="0.1524" layer="91"/>
<label x="83.82" y="96.52" size="1.778" layer="95" rot="R270" xref="yes"/>
</segment>
</net>
<net name="TWI_SCL" class="0">
<segment>
<pinref part="U1" gate="G$1" pin="SCL@"/>
<wire x1="66.04" y1="45.72" x2="58.42" y2="45.72" width="0.1524" layer="91"/>
<wire x1="58.42" y1="45.72" x2="38.1" y2="45.72" width="0.1524" layer="91"/>
<wire x1="38.1" y1="45.72" x2="38.1" y2="50.8" width="0.1524" layer="91"/>
<label x="38.1" y="50.8" size="1.778" layer="95" rot="R90" xref="yes"/>
<pinref part="R4" gate="G$1" pin="1"/>
<wire x1="58.42" y1="48.26" x2="58.42" y2="45.72" width="0.1524" layer="91"/>
<junction x="58.42" y="45.72"/>
</segment>
<segment>
<pinref part="CN3" gate="G$1" pin="3"/>
<wire x1="68.58" y1="104.14" x2="78.74" y2="104.14" width="0.1524" layer="91"/>
<wire x1="78.74" y1="104.14" x2="78.74" y2="96.52" width="0.1524" layer="91"/>
<label x="78.74" y="96.52" size="1.778" layer="95" rot="R270" xref="yes"/>
</segment>
</net>
<net name="N$9" class="0">
<segment>
<pinref part="U1" gate="G$1" pin="VBACKUP"/>
<pinref part="R6" gate="G$1" pin="2"/>
<wire x1="99.06" y1="45.72" x2="137.16" y2="45.72" width="0.1524" layer="91"/>
<wire x1="137.16" y1="45.72" x2="137.16" y2="43.18" width="0.1524" layer="91"/>
</segment>
</net>
<net name="N$10" class="0">
<segment>
<pinref part="U1" gate="G$1" pin="EVI"/>
<pinref part="R5" gate="G$1" pin="2"/>
<wire x1="99.06" y1="50.8" x2="127" y2="50.8" width="0.1524" layer="91"/>
<wire x1="127" y1="50.8" x2="127" y2="43.18" width="0.1524" layer="91"/>
</segment>
</net>
<net name="N$2" class="0">
<segment>
<pinref part="BAT1" gate="G$1" pin="+"/>
<pinref part="D1" gate="G$1" pin="A"/>
<wire x1="187.96" y1="50.8" x2="205.74" y2="50.8" width="0.1524" layer="91"/>
</segment>
</net>
<net name="VDD_NRF" class="0">
<segment>
<pinref part="D2" gate="G$1" pin="A"/>
<wire x1="193.04" y1="63.5" x2="185.42" y2="63.5" width="0.1524" layer="91"/>
<label x="185.42" y="63.5" size="1.778" layer="95" rot="R180" xref="yes"/>
</segment>
<segment>
<pinref part="CN3" gate="G$1" pin="4"/>
<wire x1="68.58" y1="101.6" x2="73.66" y2="101.6" width="0.1524" layer="91"/>
<wire x1="73.66" y1="101.6" x2="73.66" y2="96.52" width="0.1524" layer="91"/>
<label x="73.66" y="96.52" size="1.778" layer="95" rot="R270" xref="yes"/>
</segment>
</net>
</nets>
</sheet>
</sheets>
</schematic>
</drawing>
<compatibility>
<note version="6.3" minversion="6.2.2" severity="warning">
Since Version 6.2.2 text objects can contain more than one line,
which will not be processed correctly with this version.
</note>
</compatibility>
</eagle>
